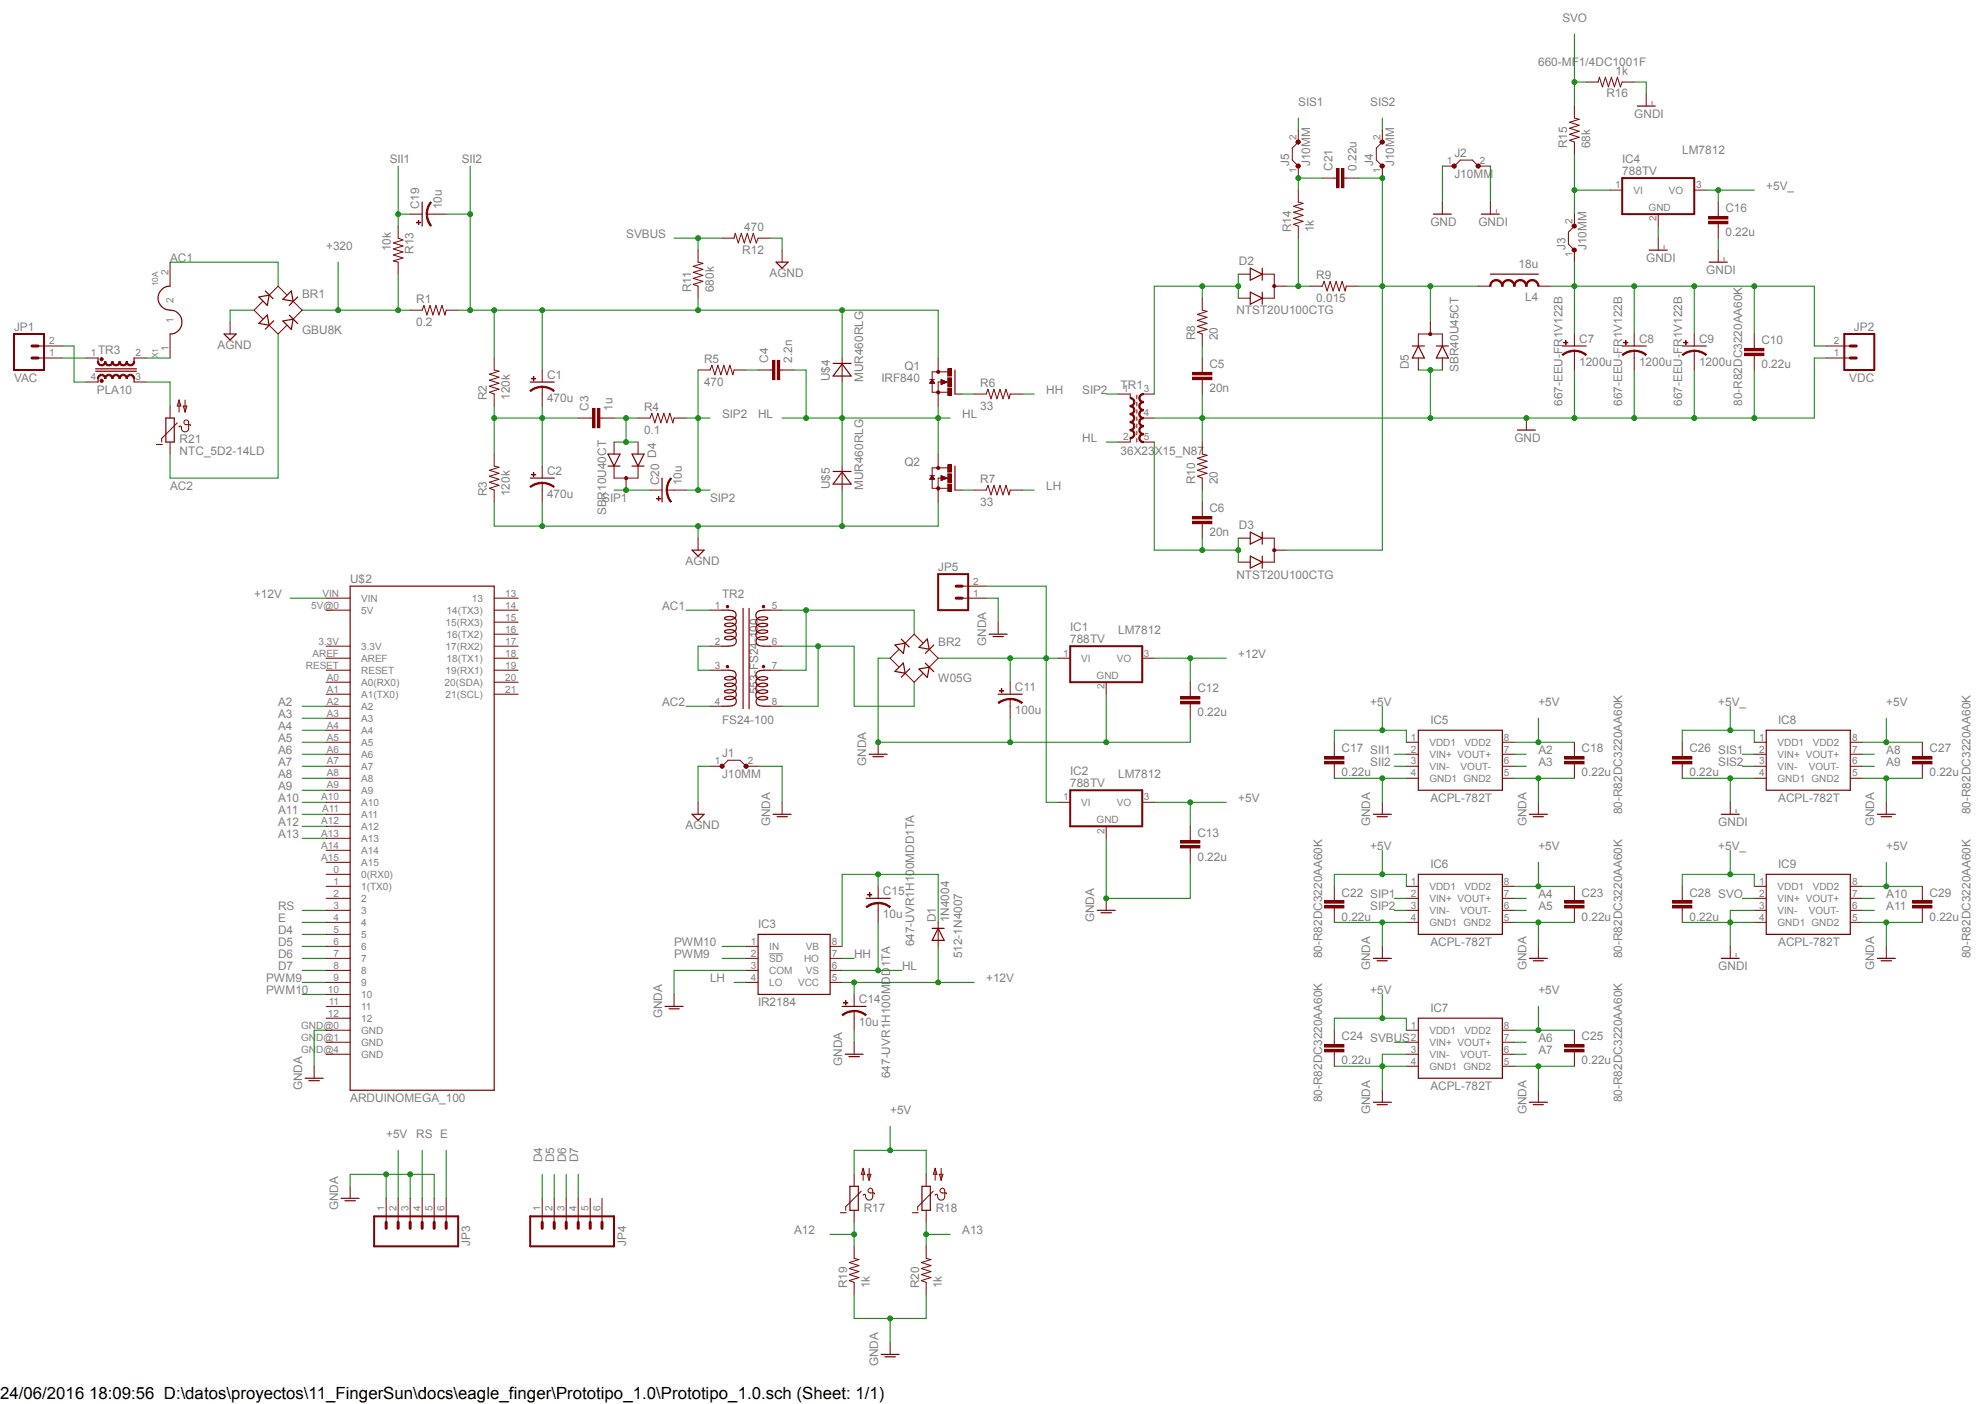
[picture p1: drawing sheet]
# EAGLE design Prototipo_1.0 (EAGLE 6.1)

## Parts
BR1  GBU8K  [GBU]
BR2  W05G  [WOG]
C1  470u  CAP_470UF_250V  [CPOL_RADIAL_470UF_250V]
C2  470u  CAP_470UF_250V  [CPOL_RADIAL_470UF_250V]
C3  1u  C22/8  [C22.5B8]
C4  2.2n  C7.5/4  [C7.5B4]
C5  20n  C10/4  [C10B4]
C6  20n  C10/4  [C10B4]
C7  1200u  CAP_POLPTH4  [CPOL-RADIAL-1000UF-25V]
C8  1200u  CAP_POLPTH4  [CPOL-RADIAL-1000UF-25V]
C9  1200u  CAP_POLPTH4  [CPOL-RADIAL-1000UF-25V]
C10  0.22u  C5/3  [C5B3]
C11  100u  CPOL-USE3.5-8  [E3,5-8]
C12  0.22u  C5/3  [C5B3]
C13  0.22u  C5/3  [C5B3]
C14  10u  CPOL-USE2,5-6E  [E2,5-6E]
C15  10u  CPOL-USE2,5-6E  [E2,5-6E]
C16  0.22u  C5/3  [C5B3]
C17  0.22u  C5/3  [C5B3]
C18  0.22u  C5/3  [C5B3]
C19  10u  CPOL-USE2,5-6E  [E2,5-6E]
C20  10u  CPOL-USE2,5-6E  [E2,5-6E]
C21  0.22u  C5/3  [C5B3]
C22  0.22u  C5/3  [C5B3]
C23  0.22u  C5/3  [C5B3]
C24  0.22u  C5/3  [C5B3]
C25  0.22u  C5/3  [C5B3]
C26  0.22u  C5/3  [C5B3]
C27  0.22u  C5/3  [C5B3]
C28  0.22u  C5/3  [C5B3]
C29  0.22u  C5/3  [C5B3]
D1  1N4004  [DO41-10]
D2  NTST20U100CTG  [TO220V]
D3  NTST20U100CTG  [TO220V]
D4  SBR10U40CT  [TO220V]
D5  SBR40U45CT  [TO220V]
IC1  788TV  [TO220V]
IC2  788TV  [TO220V]
IC3  IR2184  [DIL08]
IC4  788TV  [TO220V]
IC5  ACPL-782T  [DIL08]
IC6  ACPL-782T  [DIL08]
IC7  ACPL-782T  [DIL08]
IC8  ACPL-782T  [DIL08]
IC9  ACPL-782T  [DIL08]
J1  J10MM  [10]
J2  J10MM  [10]
J3  J10MM  [10]
J4  J10MM  [10]
J5  J10MM  [10]
JP1  VAC  M023.5MM  [SCREWTERMINAL-3.5MM-2]
JP2  VDC  M025MM  [SCREWTERMINAL-5MM-2]
JP3  M06SIP  [1X06]
JP4  M06SIP  [1X06]
JP5  M02LOCK_LONGPADS  [1X02_LOCK_LONGPADS]
L4  18u  CHOKE_18U  [CHOKE_18U]
Q1  IRF840  [TO220HV]
Q2  IRF840  [TO220HV]
R1  0.2  RESISTORPTH-1W  [AXIAL-0.6]
R2  120k  RESISTORPTH-1/4W  [AXIAL-0.4]
R3  120k  RESISTORPTH-1/4W  [AXIAL-0.4]
R4  0.1  RESISTOR_2W  [RESISTOR_2W]
R5  470  R-US_0922V  [0922V]
R6  33  RESISTORPTH-1/2W  [AXIAL-0.5]
R7  33  RESISTORPTH-1/2W  [AXIAL-0.5]
R8  20  RESISTORPTH-1/2W  [AXIAL-0.5]
R9  0.015  RSENSE  [RSENSE]
R10  20  RESISTORPTH-1/2W  [AXIAL-0.5]
R11  680k  RESISTORPTH-1/4W  [AXIAL-0.4]
R12  470  RESISTORPTH-1/4W  [AXIAL-0.4]
R13  10k  RESISTORPTH-1/4W  [AXIAL-0.4]
R14  1k  RESISTORPTH-1/4W  [AXIAL-0.4]
R15  68k  RESISTORPTH-1/4W  [AXIAL-0.4]
R16  1k  RESISTORPTH-1/4W  [AXIAL-0.4]
R17  NTC640  [P640]
R18  NTC640  [P640]
R19  1k  RESISTORPTH-1/4W  [AXIAL-0.4]
R20  1k  RESISTORPTH-1/4W  [AXIAL-0.4]
R21  NTC_5D2-14LD  [C075-042X103]
TR1  36X23X15_N87  [CORE_36X23X15]
TR2  FS24-100  [FS24-100]
TR3  PLA10  COMMON_MODE_CHOKE_PLA10  [COMMON_MODE_CHOKE_PLA10]
U$2  ARDUINOMEGA_100  [ARDUINOMEGA_100]
U$4  MUR460RLG  [CB429-17]
U$5  MUR460RLG  [CB429-17]
X1  10A  FUSE_HOLDER_5X20  [FUSE_HOLDER_5X20]

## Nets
$N15 [LVHC]: C21.2 D3.2(C) D5.2(C) J4.1 L4.1 R9.P$2
+5V: C13.1 C17.1 C18.1 C22.1 C23.1 C24.1 C25.1 C27.1 C29.1 IC2.3(VO) IC5.1(VDD1) IC5.8(VDD2) IC6.1(VDD1) IC6.8(VDD2) IC7.1(VDD1) IC7.8(VDD2) IC8.8(VDD2) IC9.8(VDD2) JP3.2 R17.2 R18.2
+5V_ [LVLC]: C16.1 C26.1 C28.1 IC4.3(VO) IC8.1(VDD1) IC9.1(VDD1)
+12V [HVMC]: C12.1 C14.+ D1.A IC1.3(VO) IC3.5(VCC) U$2.VIN
+320 [HVHC]: BR1.4(+) R1.P$1 R13.P$2
A2: IC5.7(VOUT+) U$2.A2
A3: IC5.6(VOUT-) U$2.A3
A4: IC6.7(VOUT+) U$2.A4
A5: IC6.6(VOUT-) U$2.A5
A6: IC7.7(VOUT+) U$2.A6
A7: IC7.6(VOUT-) U$2.A7
A8: IC8.7(VOUT+) U$2.A8
A9: IC8.6(VOUT-) U$2.A9
A10: IC9.7(VOUT+) U$2.A10
A11: IC9.6(VOUT-) U$2.A11
A12: R17.1 R19.P$2 U$2.A12
A13: R18.1 R20.P$2 U$2.A13
AC1 [HVHC]: BR1.2(AC1) TR2.1(P1.1) X1.2
AC2 [HVHC]: BR1.3(AC2) R21.1 TR2.4(P2.2)
AGND [HVHC]: BR1.1(-) C2.2(-) J1.1 Q2.3(S) R3.P$1 R12.P$1 U$5.A
D4: JP4.1 U$2.5
D5: JP4.2 U$2.6
D6: JP4.3 U$2.7
D7: JP4.4 U$2.8
E: JP3.6 U$2.4
GND [LVHC]: C5.2 C7.2(-) C8.2(-) C9.2(-) C10.2 D5.1(A1) D5.3(A2) J2.1 JP2.1 R10.P$2 TR1.4
GNDA [HVHC]: BR2.- C11.- C12.2 C13.2 C14.- C17.2 C18.2 C22.2 C23.2 C24.2 C25.2 C27.2 C29.2 IC1.2(GND) IC2.2(GND) IC3.3(COM) IC5.4(GND1) IC5.5(GND2) IC6.4(GND1) IC6.5(GND2) IC7.3(VIN-) IC7.4(GND1) IC7.5(GND2) IC8.5(GND2) IC9.5(GND2) J1.2 JP3.1 JP3.3 JP3.5 JP5.1 R19.P$1 R20.P$1 U$2.GND@0(GND)
GNDI [LVLC]: C16.2 C26.2 C28.2 IC4.2(GND) IC8.4(GND1) IC9.3(VIN-) IC9.4(GND1) J2.2 R16.P$1
HH: IC3.7(HO) R6.P$2
HL [HVHC]: C4.2 C15.- IC3.6(VS) Q1.3(S) Q2.2(D) TR1.2 U$4.A U$5.C
LH: IC3.4(LO) R7.P$2
N$1 [HVHC]: TR2.2(P1.2) TR2.3(P2.1)
N$2 [HVHC]: R21.2 TR3.3
N$3 [HVHC]: C1.2(-) C2.1(+) C3.1 R2.P$1 R3.P$2
N$4 [LVLC]: IC4.1(VI) J3.2 R15.P$1
N$5 [HVHC]: TR3.2 X1.1
N$6 [HVHC]: C3.2 D4.1(A1) D4.3(A2) R4.1
N$7 [HVHC]: C4.1 R5.2
N$8 [HVHC]: JP1.1 TR3.1
N$9 [HVHC]: JP1.2 TR3.4
N$10: Q1.1(G) R6.P$1
N$11: Q2.1(G) R7.P$1
N$12 [LVHC]: C5.1 R8.P$1
N$13 [LVHC]: D2.1(A1) D2.3(A2) R8.P$2 TR1.3
N$14 [LVSHC]: C7.1(+) C8.1(+) C9.1(+) C10.1 J3.1 JP2.2 L4.2
N$15 [HVMC]: BR2.AC1 TR2.5(S1.1) TR2.7(S2.1)
N$16 [LVHC]: D2.2(C) R9.P$1 R14.P$1
N$17 [LVHC]: C6.1 R10.P$1
N$19 [LVHC]: C6.2 D3.1(A1) D3.3(A2) TR1.5
N$20 [HVMC]: BR2.AC2 TR2.6(S1.2) TR2.8(S2.2)
N$21 [HVMC]: BR2.+ C11.+ IC1.1(VI) IC2.1(VI) JP5.2
N$23 [LVHC]: C21.1 J5.1 R14.P$2
N$26: C15.+ D1.C IC3.8(VB)
PWM9: IC3.2(!SD) U$2.9
PWM10: IC3.1(IN) U$2.10
RS: JP3.4 U$2.3
SII1: C19.+ IC5.2(VIN+) R13.P$1
SII2 [HVHC]: C1.1(+) C19.- IC5.3(VIN-) Q1.2(D) R1.P$2 R2.P$2 R11.P$1 U$4.C
SIP1: C20.+ D4.2(C) IC6.2(VIN+)
SIP2 [HVHC]: C20.- IC6.3(VIN-) R4.2 R5.1 TR1.1
SIS1 [LVLC]: IC8.2(VIN+) J5.2
SIS2 [LVLC]: IC8.3(VIN-) J4.2
SVBUS: IC7.2(VIN+) R11.P$2 R12.P$2
SVO [LVLC]: IC9.2(VIN+) R15.P$2 R16.P$2
Unconnected: JP4.5 JP4.6 U$2.0(0(RX0)) U$2.1(1(TX0)) U$2.2 U$2.3.3V U$2.5V@0(5V) U$2.11 U$2.12 U$2.13 U$2.14(14(TX3)) U$2.15(15(RX3)) U$2.16(16(TX2)) U$2.17(17(RX2)) U$2.18(18(TX1)) U$2.19(19(RX1)) U$2.20(20(SDA)) U$2.21(21(SCL)) U$2.A0(A0(RX0)) U$2.A1(A1(TX0)) U$2.A14 U$2.A15 U$2.AREF U$2.GND@1(GND) U$2.GND@4(GND) U$2.RESET

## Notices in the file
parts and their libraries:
SparkFun-Passives: Licensing: CC v3.0 Share-Alike You are welcome to use this library for commercial purposes.
